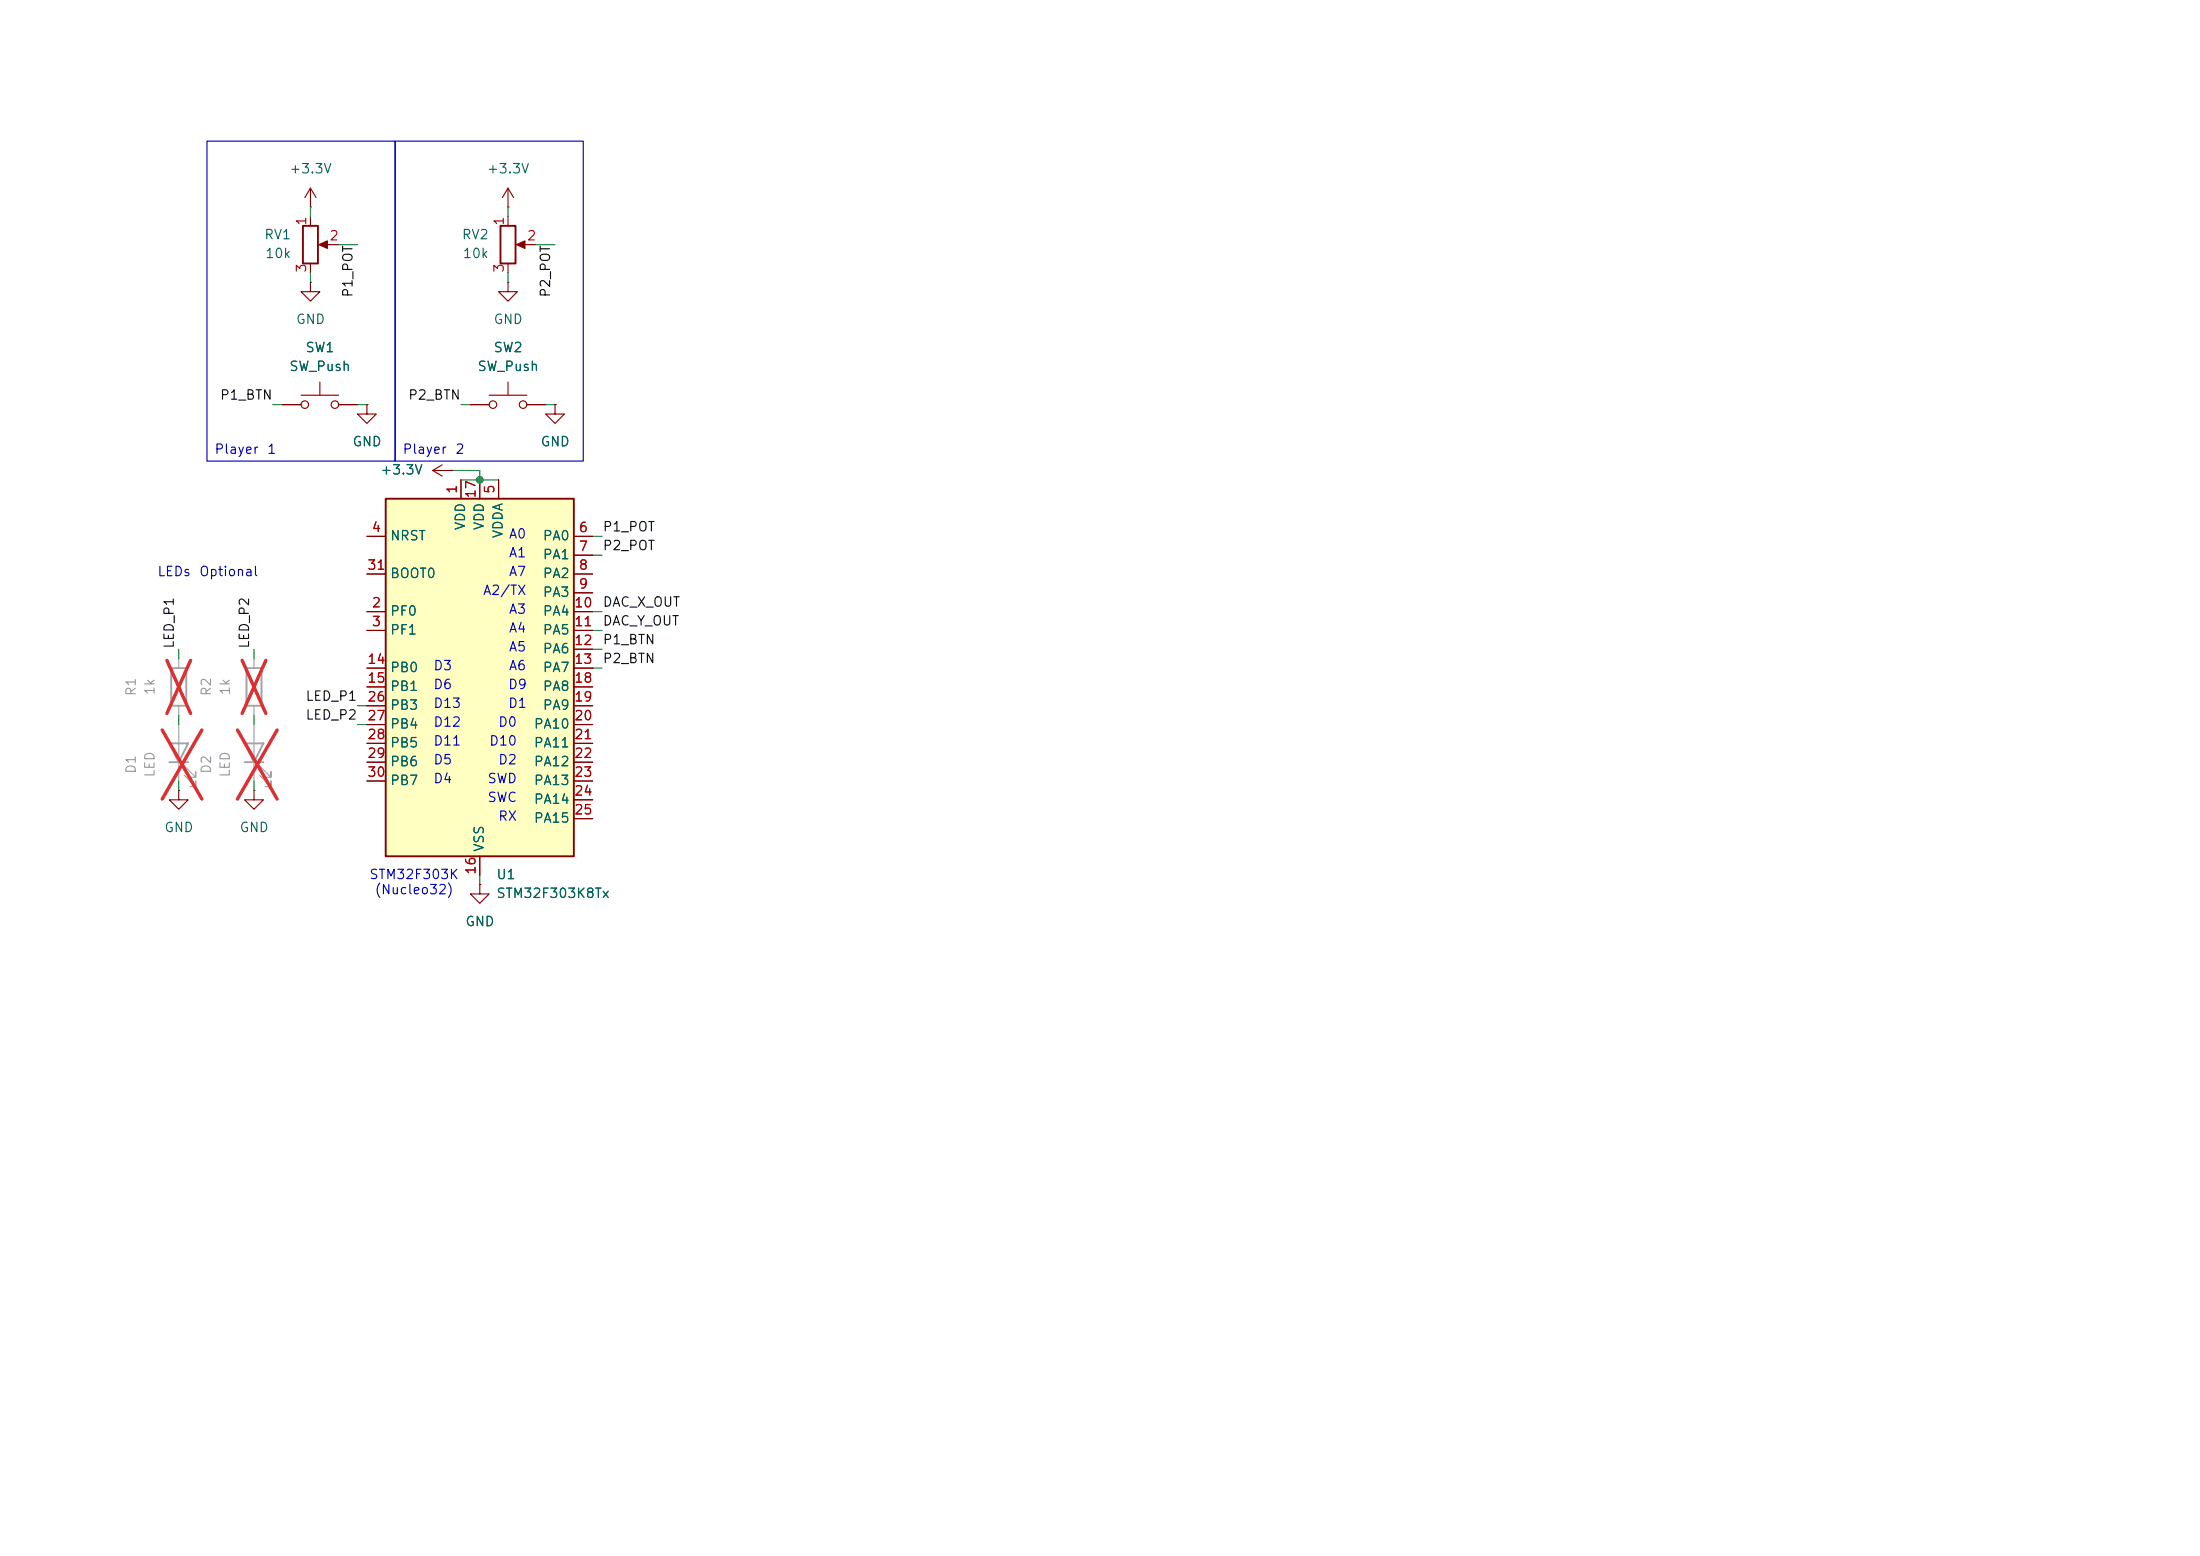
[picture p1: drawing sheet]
<svg xmlns="http://www.w3.org/2000/svg" width="297mm" height="210mm" viewBox="0 0 297 210" stroke-linecap="round" stroke-linejoin="round" font-family="sans-serif">
<path d="M40.9 30.5h2v5.1h-2zM67.6 30.5h2v5.1h-2z" fill="none" stroke="#840000" stroke-width=".25"/>
<g fill="#840000" stroke="#840000" stroke-width=".15">
<path d="M69.7 33l1.2-.5v1z"/>
<path d="M43.1 33l1.1-.5v1z"/>
</g>
<g fill="none" stroke="#840000" stroke-width=".15">
<path d="M41.9 27.9h.1M41.9 38.1v1.3h1.3l-1.3 1.2-1.3-1.2h1.3M41.9 38.1h.1M41.9 25.4v2.5M41.9 29.2v1.3M41.9 35.6v1.2M41.9 25.4l-.8 1.3M41.9 25.4l.8 1.3M43.4 33h2.3M68.6 29.2v1.3M68.6 35.6v1.2M70.1 33h2.3"/>
<path d="M38.1 54.6h2.5M40.6 53.3h5.1M43.2 51.6v1.7M45.7 54.6h2.6M49.5 54.6v1.3h1.3l-1.3 1.3-1.2-1.3h1.2M49.5 54.6h.1M74.9 54.6v1.3h1.3l-1.3 1.3-1.2-1.3h1.2M74.9 54.6h.1M34.3 106.7v1.3h1.3l-1.3 1.2-1.3-1.2h1.3M34.3 106.7h.1"/>
<circle cx="41.1" cy="54.6" r=".51"/>
<circle cx="45.2" cy="54.6" r=".51"/>
</g>
<path d="M52.1 67.3h25.4v48.3h-25.4z" fill="#ffffc2"/>
<path d="M52.1 67.3h25.4v48.3h-25.4z" fill="none" stroke="#840000" stroke-width=".25"/>
<g fill="none" stroke="#840000" stroke-width=".15">
<path d="M68.6 38.1v1.3h1.2l-1.2 1.2-1.3-1.2h1.3M68.6 38.1h.1M68.6 27.9h.1M68.6 25.4l-.8 1.3M68.6 25.4l.7 1.3M68.6 25.4v2.5M38.1 54.6h2.5M45.7 54.6h2.6M49.5 54.6h.1M63.5 54.6h2.5M66 53.3h5.1M68.6 51.6v1.7"/>
<path d="M71.1 54.6h2.6M74.9 54.6h.1M49.5 72.4h2.6M49.5 77.5h2.6M58.4 63.5l1.3 .8M58.4 63.5h2.6M59.7 62.7l-1.3 .8M61 63.5h.1M62.2 64.8v2.5M64.8 64.8v2.5M67.3 64.8v2.5M77.5 72.4h2.5"/>
<path d="M77.5 74.9h2.5M77.5 77.5h2.5M49.5 82.6h2.6M49.5 85.1h2.6M49.5 90.2h2.6M49.5 92.7h2.6M49.5 95.3h2.6M49.5 97.8h2.6M77.5 82.6h2.5M77.5 85.1h2.5M77.5 80h2.5M77.5 87.6h2.5"/>
<path d="M77.5 90.2h2.5M77.5 92.7h2.5M77.5 95.3h2.5M77.5 97.8h2.5M24.1 106.7v1.3h1.3l-1.3 1.2-1.2-1.2h1.2M24.1 106.7h.1M49.5 100.3h2.6M49.5 102.9h2.6M49.5 105.4h2.6M64.8 119.4v1.3h1.2l-1.2 1.2-1.3-1.2h1.3M64.8 119.4h.1M64.8 115.6v2.5"/>
<path d="M77.5 100.3h2.5M77.5 102.9h2.5M77.5 105.4h2.5M77.5 108h2.5M77.5 110.5h2.5"/>
<circle cx="66.5" cy="54.6" r=".51"/>
<circle cx="70.6" cy="54.6" r=".51"/>
</g>
<path d="M23.1 90.2h2v5.1h-2zM33.3 90.2h2v5.1h-2zM22.9 100.3h2.5l-1.3 2.6zM22.9 102.9h2.5M33 100.3h2.6l-1.3 2.6zM33 102.9h2.6" fill="none" stroke="#a1a1a1" stroke-width=".25"/>
<path d="M24.1 88.9v1.3M24.1 95.3v1.2M24.1 97.8v7.6M34.3 88.9v1.3M34.3 95.3v1.2M34.3 97.8v7.6M24.9 104.6l1.5 1.6v-.8v.8h-.7M24.9 103.4l1.5 1.5v-.8v.8h-.7M35.1 104.6l1.5 1.6v-.8v.8h-.8M35.1 103.4l1.5 1.5v-.8v.8h-.8" fill="none" stroke="#a1a1a1" stroke-width=".15"/>
<path d="M21.9 98.5l5.4 9.3M22.5 89.1l3.2 7.2M25.7 89.1l-3.2 7.2M27.3 98.5l-5.4 9.3M32.1 98.5l5.3 9.3M32.7 89.1l3.2 7.2M35.9 89.1l-3.2 7.2M37.4 98.5l-5.3 9.3" fill="none" stroke="#e12e31" stroke-width=".46"/>
<g fill="none" stroke="#009600" stroke-width=".15">
<path d="M41.9 27.9v1.3M41.9 36.8v1.3M45.7 33h2.6M68.6 27.9v1.3M68.6 36.8v1.3M72.4 33h2.5M36.8 54.6h1.3M48.3 54.6h1.2M62.2 54.6h1.3M73.7 54.6h1.2M61 63.5h3.8v1.3M62.2 64.8h5.1"/>
<path d="M80 72.4h1.3M80 74.9h1.3M24.1 87.6v1.3M24.1 96.5v1.3M34.3 87.6v1.3M34.3 96.5v1.3M48.3 95.3h1.2M48.3 97.8h1.2M80 90.2h1.3M80 82.6h1.3M80 87.6h1.3M80 85.1h1.3"/>
<path d="M24.1 105.4v1.3M34.3 105.4v1.3M64.8 118.1v1.3"/>
</g>
<path d="M27.9 19.1h25.4v43.1h-25.4zM53.3 19.1h25.4v43.1h-25.4z" fill="none" stroke="#0000c2" stroke-width=".15"/>
<circle cx="64.8" cy="64.8" r=".46" fill="#009600" stroke="#009600" stroke-width=".14"/>
<g font-size="1.3" fill="#006464">
<text x="39" y="23.7">+3.3V</text>
<text x="65.6" y="23.7">+3.3V</text>
<text x="35.6" y="32.6">RV1</text>
<text x="35.7" y="35.2">10k</text>
<text x="62.3" y="32.6">RV2</text>
<text x="62.4" y="35.2">10k</text>
<text x="39.9" y="44">GND</text>
<text x="41.1" y="47.9">SW1</text>
<text x="66.5" y="44">GND</text>
<text x="66.5" y="47.9">SW2</text>
<text x="39" y="50.4">SW_Push</text>
<text x="64.4" y="50.4">SW_Push</text>
<text x="47.5" y="60.6">GND</text>
<text x="51.3" y="64.4">+3.3V</text>
<text x="72.9" y="60.6">GND</text>
<text x="63.1" y="71.6" transform="rotate(-90 63.1 71.6)">VDD</text>
<text x="65.6" y="71.6" transform="rotate(-90 65.6 71.6)">VDD</text>
<text x="52.6" y="73.3">NRST</text>
<text x="68.2" y="72.7" transform="rotate(-90 68.2 72.7)">VDDA</text>
<text x="73.2" y="73.3">PA0</text>
<text x="73.2" y="75.8">PA1</text>
<text x="52.6" y="83.4">PF0</text>
<text x="52.6" y="78.3">BOOT0</text>
<text x="73.2" y="78.3">PA2</text>
<text x="73.2" y="80.9">PA3</text>
<text x="73.2" y="83.4">PA4</text>
<text x="52.6" y="86">PF1</text>
<text x="73.2" y="86">PA5</text>
<text x="73.2" y="88.5">PA6</text>
<text x="52.6" y="91">PB0</text>
<text x="52.6" y="93.6">PB1</text>
<text x="73.2" y="91">PA7</text>
<text x="73.2" y="93.6">PA8</text>
<text x="52.6" y="96.1">PB3</text>
<text x="52.6" y="98.7">PB4</text>
<text x="52.6" y="101.2">PB5</text>
<text x="72" y="98.7">PA10</text>
<text x="72" y="101.2">PA11</text>
<text x="73.2" y="96.1">PA9</text>
<text x="52.6" y="103.7">PB6</text>
<text x="52.6" y="106.3">PB7</text>
<text x="72" y="103.7">PA12</text>
<text x="72" y="106.3">PA13</text>
<text x="22.1" y="112.6">GND</text>
<text x="32.3" y="112.6">GND</text>
<text x="72" y="108.8">PA14</text>
<text x="72" y="111.4">PA15</text>
<text x="65.6" y="115.1" transform="rotate(-90 65.6 115.1)">VSS</text>
<text x="66.9" y="119">U1</text>
<text x="62.7" y="125.3">GND</text>
<text x="66.9" y="121.5">STM32F303K8Tx</text>
</g>
<g font-size="1.3" fill="#a90000">
<text x="41.7" y="30.6" transform="rotate(-90 41.7 30.6)">1</text>
<text x="44.4" y="32.8">2</text>
<text x="68.3" y="30.6" transform="rotate(-90 68.3 30.6)">1</text>
<text x="71" y="32.8">2</text>
<text x="41.7" y="36.9" transform="rotate(-90 41.7 36.9)">3</text>
<text x="68.3" y="36.9" transform="rotate(-90 68.3 36.9)">3</text>
<text x="62" y="66.7" transform="rotate(-90 62 66.7)">1</text>
<text x="64.5" y="67.4" transform="rotate(-90 64.5 67.4)">17</text>
<text x="67.1" y="66.7" transform="rotate(-90 67.1 66.7)">5</text>
<text x="49.5" y="77.2">31</text>
<text x="50.1" y="72.1">4</text>
<text x="78" y="72.1">6</text>
<text x="78" y="74.7">7</text>
<text x="78" y="77.2">8</text>
<text x="50.1" y="82.3">2</text>
<text x="77.4" y="82.3">10</text>
<text x="78" y="79.8">9</text>
<text x="49.5" y="89.9">14</text>
<text x="50.1" y="84.8">3</text>
<text x="77.4" y="84.8">11</text>
<text x="77.4" y="87.4">12</text>
<text x="77.4" y="89.9">13</text>
<text x="49.5" y="92.5">15</text>
<text x="49.5" y="95">26</text>
<text x="77.4" y="92.5">18</text>
<text x="77.4" y="95">19</text>
<text x="49.5" y="97.5">27</text>
<text x="49.5" y="100.1">28</text>
<text x="77.4" y="97.5">20</text>
<text x="77.4" y="100.1">21</text>
<text x="49.5" y="102.6">29</text>
<text x="49.5" y="105.2">30</text>
<text x="77.4" y="102.6">22</text>
<text x="77.4" y="105.2">23</text>
<text x="77.4" y="107.7">24</text>
<text x="77.4" y="110.2">25</text>
<text x="64.5" y="118.2" transform="rotate(-90 64.5 118.2)">16</text>
</g>
<g font-size="1.3" fill="#0f0f0f">
<text x="47.9" y="40.2" transform="rotate(-90 47.9 40.2)">P1_POT</text>
<text x="74.6" y="40.2" transform="rotate(-90 74.6 40.2)">P2_POT</text>
<text x="29.6" y="54.3">P1_BTN</text>
<text x="55" y="54.3">P2_BTN</text>
<text x="81.3" y="72">P1_POT</text>
<text x="81.3" y="74.6">P2_POT</text>
<text x="81.3" y="82.2">DAC_X_OUT</text>
<text x="23.8" y="87.6" transform="rotate(-90 23.8 87.6)">LED_P1</text>
<text x="33.9" y="87.6" transform="rotate(-90 33.9 87.6)">LED_P2</text>
<text x="81.3" y="87.3">P1_BTN</text>
<text x="81.3" y="84.7">DAC_Y_OUT</text>
<text x="81.3" y="89.8">P2_BTN</text>
<text x="41.2" y="94.9">LED_P1</text>
<text x="41.2" y="97.4">LED_P2</text>
</g>
<g font-size="1.3" fill="#0000c2">
<text x="28.9" y="61.6">Player</text>
<text x="36" y="61.6">1</text>
<text x="54.3" y="61.6">Player</text>
<text x="61.4" y="61.6">2</text>
<text x="68.6" y="75.5">A1</text>
<text x="68.6" y="73">A0</text>
<text x="21.2" y="78.1">LEDs</text>
<text x="26.8" y="78.1">Optional</text>
<text x="65.1" y="80.6">A2/TX</text>
<text x="68.6" y="83.2">A3</text>
<text x="68.6" y="78.1">A7</text>
<text x="68.6" y="85.7">A4</text>
<text x="68.6" y="88.2">A5</text>
<text x="58.4" y="93.3">D6</text>
<text x="58.4" y="90.8">D3</text>
<text x="58.4" y="95.9">D13</text>
<text x="68.5" y="95.9">D1</text>
<text x="68.5" y="93.3">D9</text>
<text x="68.6" y="90.8">A6</text>
<text x="58.4" y="98.4">D12</text>
<text x="58.4" y="100.9">D11</text>
<text x="66" y="100.9">D10</text>
<text x="67.2" y="98.4">D0</text>
<text x="58.4" y="103.5">D5</text>
<text x="58.4" y="106">D4</text>
<text x="65.7" y="106">SWD</text>
<text x="67.2" y="103.5">D2</text>
<text x="65.7" y="108.6">SWC</text>
<text x="67.2" y="111.1">RX</text>
<text x="49.8" y="119">STM32F303K</text>
<text x="50.5" y="121">(Nucleo32)</text>
</g>
<g font-size="1.3" fill="#989898">
<text x="18.6" y="94.1" transform="rotate(-90 18.6 94.1)">R1</text>
<text x="21.2" y="93.9" transform="rotate(-90 21.2 93.9)">1k</text>
<text x="28.8" y="94.1" transform="rotate(-90 28.8 94.1)">R2</text>
<text x="31.3" y="93.9" transform="rotate(-90 31.3 93.9)">1k</text>
<text x="18.6" y="104.5" transform="rotate(-90 18.6 104.5)">D1</text>
<text x="21.2" y="105" transform="rotate(-90 21.2 105)">LED</text>
<text x="28.8" y="104.5" transform="rotate(-90 28.8 104.5)">D2</text>
<text x="31.3" y="105" transform="rotate(-90 31.3 105)">LED</text>
</g>
</svg>
